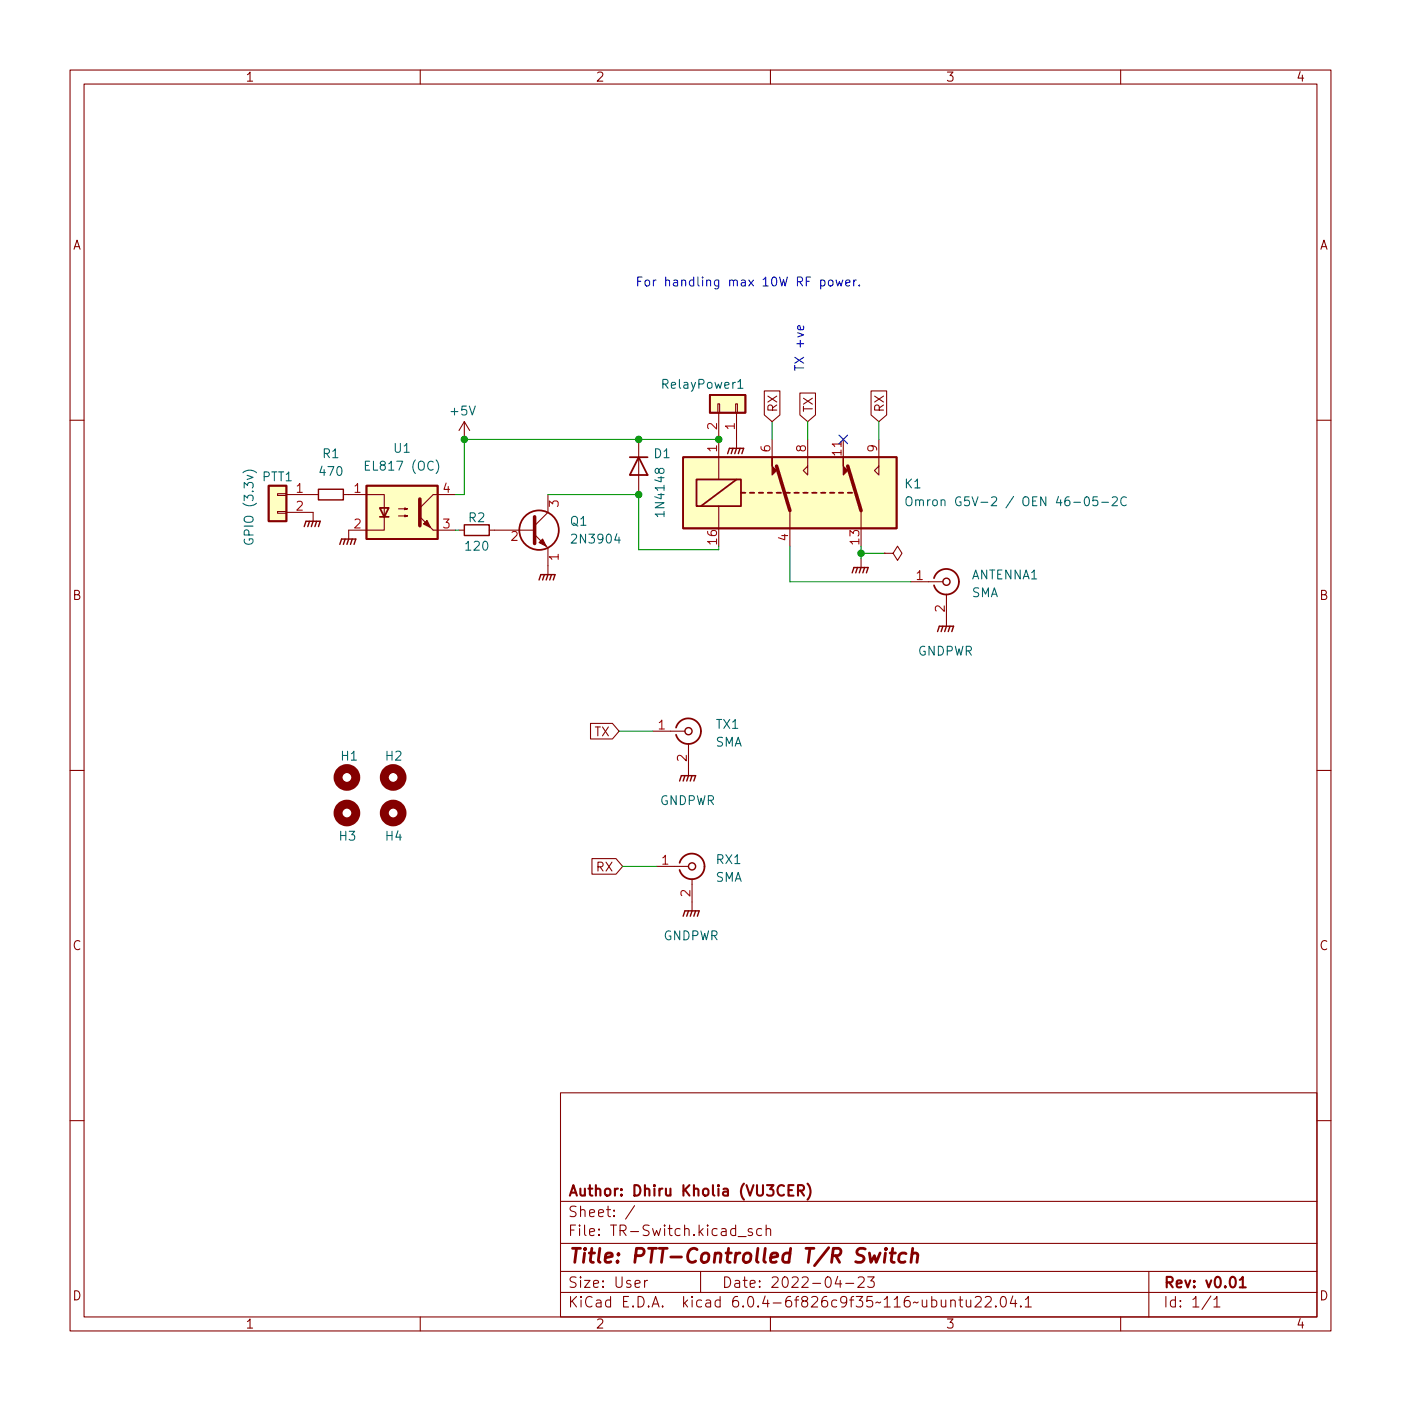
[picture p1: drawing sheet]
<svg xmlns="http://www.w3.org/2000/svg" width="200mm" height="200mm" viewBox="0 0 200 200" stroke-linecap="round" stroke-linejoin="round" font-family="sans-serif">
<g fill="none" stroke="#840000" stroke-width=".15">
<path d="M10 10h180v180h-180zM12 12h176v176h-176zM60 10v2M110 10v2M160 10v2M10 60h2M102.5 57.7h.2v1.2h-.2zM102.6 58.9v9.6M105 57.7h.3v1.2h-.3zM105.2 58.9v5.1M109.1 55.8h2.2v3.4l-1.1 1-1.1-1zM114.2 56.1h2.2v3.1l-1.1 1-1.1-1z"/>
<path d="M124.4 55.8h2.2v3.4l-1.1 1-1.1-1zM188 60h2M39.6 73h1.3v.3h-1.3zM39.6 70.5h1.3v.2h-1.3zM40.9 70.6h4.6M40.9 73.2h3.8v1.2M49 70.6h5.9v5.1h-5.1v1.3M56.9 73.7h1.3l-.4 .1v-.3l.4 .2M56.9 72.6h1.3l-.4 .2v-.3l.4 .1M61.8 75.7h3.2M65 70.6h-3.2l-1.9 1.9M65.5 75.7h.8"/>
<path d="M66.3 60.2l-.8 1.3M66.3 60.2v2.5M66.3 60.2l.8 1.3M69.8 75.7h6.5M76.3 76.3l1.9 1.9v3.8M78.2 70.6v2.6l-1.9 1.9M91.2 62.7v7.7M102.6 72.3v3.1M110.2 62.7v2.6M112.8 72.9v5.1M115.3 62.7v5.1l-.6-.6 .6-.7M120.4 62.7v2.6"/>
<path d="M122.9 72.9v2.5M122.9 79.8v1.2M125.5 62.7v5.1l-.7-.6 .7-.7M126.2 79h1.3l.6-1 .7 1-.7 1-.6-1M126.2 79h.1M130 83.1h4.6M135.1 84.8v4.6M10 110h2M84.3 103.3h3.1l1 1.1-1 1.1h-3.1zM93.2 104.4h4.6M98.3 106.2v4.5M188 110h2"/>
<path d="M84.5 122.6h3.4l1 1.1-1 1.1h-3.4zM93.7 123.7h4.6M98.8 125.5v4.5M10 160h2M80 156h108v32h-108zM188 160h2M80 177.5h108M80 171.5h108M90.6 172.1l-1.3 2M105.4 176.5h1.1M107.4 175.5l-.4-.1-.2 .2 .1 .2 .5 .2v.3l-.2 .1-.4-.1M108.7 175.5l-.4-.1-.3 .3v.4l.2 .2 .1 .1 .4-.1"/>
<path d="M109.4 175.5a.37 .37 0 0 1 .6 .1v.8M109.4 174.9v1.5M60 188v2M80 184.5h108M80 181.5h108M92 182.8v1M92.5 182.8l-.3 .1-.2 .2M100 181.5v3M110 188v2M119.6 182.2l-.4 1.1h1M120 182.8v1M120.7 183.2h1.2"/>
<path d="M122.5 182.4l.2-.1 .5 .1a.41 .41 0 0 1 .1 .5l-.8 .9h.9M123.9 182.3h.9l-.5 .6a.41 .41 0 0 1 .5 .3v.3l-.1 .2-.6 .1-.2-.1M135.7 185.7a.37 .37 0 0 1 .7 .1v.8M135.7 185.6v1M136.9 185.6h.6M137.1 185.1v1.3l.1 .1 .3 .1M138 185.6v.9a.41 .41 0 0 0 .6 0M138.6 185.6v1M139.2 185.2l.3-.1 .5 .1a.41 .41 0 0 1 0 .5l-.8 .9h.9M140.7 185.2l.2-.1 .5 .1a.41 .41 0 0 1 .1 .5l-.9 .9h.9M142.2 186.5v.1l-.1-.1h.1v.1M143 185.2a.36 .36 0 0 1 .6 .2 .77 .77 0 0 1-.4 1.2 1 1 0 0 1-.2-1.4z"/>
<path d="M144.6 185l-.4 1.1h1M145 185.6v1M145.7 186.5v.1M146.4 185.5l.4-.4v1.5M146.4 186.6h.8M160 188v2M164 181.5v6.5M172.9 185l-1.3 2M173.3 185.5l.4-.4v1.5M173.3 186.6h.9"/>
</g>
<path d="M112.6 169.9h.5M113.3 169.2h-.7v1.5h.7M113.9 170h.6a.41 .41 0 0 0 .3-.4 .41 .41 0 0 0-.3-.4h-.6v1.5M114.3 170l.5 .7M115.3 169a1.72 1.72 0 0 1 0 2.3M177 182.7l.4-.4v1.5M177 183.8h.9" fill="none" stroke="#840000" stroke-width=".3"/>
<path d="M124.1 178.9l.2 1.3 .5-.9 .3 .9 .6-1.3M126.4 178.9l-.2 1.3M126.5 178.2l-.1 .1 .1 .1 .1-.1-.1-.1v.2M127.1 178.9h.7M127.5 178.2l-.3 1.7 .1 .2 .4 .1M129.4 179a.66 .66 0 0 0-1 .3l-.1 .5 .2 .3 .1 .1 .6-.1M130.2 179.1a.49 .49 0 0 1 .8 .1l-.1 1M130.3 178.2l-.2 2" fill="none" stroke="#840000" stroke-width=".4"/>
<g fill="none" stroke="#840000" stroke-width="1.3">
<circle cx="49.5" cy="116.1" r="1.27"/>
<circle cx="49.5" cy="111" r="1.27"/>
<circle cx="56.1" cy="116.1" r="1.27"/>
<circle cx="56.1" cy="111" r="1.27"/>
</g>
<g fill="none" stroke="#840000" stroke-width=".25">
<path d="M101.3 56.4h5.1v2.5h-5.1zM38.4 69.3h2.5v5.1h-2.5zM52.3 69.3h10.2v7.7h-10.2zM54.2 72.5h1.3l-.6 1.3zM54.2 73.8h1.3M89.9 65.3h2.6M91.2 65.3l1.3 2.5h-2.6zM97.5 65.3h30.5v10.1h-30.5zM99.4 68.5h6.4v3.8h-6.4zM105.2 68.5l-5.1 3.8M105.8 70.4h.6M107.1 70.4h.6"/>
<path d="M108.3 70.4h.7M109.6 70.4h.6M110.9 70.4h.6M112.1 70.4h.7M113.4 70.4h.6M114.7 70.4h.6M116 70.4h.6M117.2 70.4h.7M118.5 70.4h.6M119.8 70.4h.6M121 70.4h.7M133.3 82.6a1.81 1.81 0 0 1 2.8-1 1.81 1.81 0 0 1 0 2.9 1.81 1.81 0 0 1-2.8-.9"/>
<path d="M96.5 103.9a1.81 1.81 0 0 1 2.8-1 1.81 1.81 0 0 1 0 3 1.81 1.81 0 0 1-2.8-1M97 123.2a1.81 1.81 0 0 1 2.8-1 1.81 1.81 0 0 1 0 3 1.81 1.81 0 0 1-2.8-1"/>
<circle cx="77" cy="75.7" r="2.82"/>
</g>
<path d="M59.9 71.2v3.9M76.3 73.8v3.8M110.9 66.5l1.9 6.4M121 66.5l1.9 6.4" fill="none" stroke="#840000" stroke-width=".51"/>
<g fill="#840000" stroke="#840000" stroke-width=".15">
<path d="M77 77.5l.5-.5 .5 1z"/>
<path d="M110.2 65.3v1.2l.7 .7-.7 .6z"/>
<path d="M120.4 65.3v1.2l.6 .7-.6 .6z"/>
<path d="M59.9 73.8l1.9 1.9z"/>
<path d="M60.5 74.8l.5-.5 .5 1z"/>
</g>
<g fill="none" stroke="#840000" stroke-width=".2">
<path d="M43.4 75.2l.3-.8h2l-.2 .8M44.2 74.4l-.3 .8M44.7 74.4l-.3 .8M45.2 74.4l-.2 .8M45.5 69.9h3.5v1.5h-3.5zM48.5 77.7l.3-.7h2l-.3 .7M49.3 77l-.3 .7M49.8 77l-.3 .7M50.3 77l-.3 .7M66.3 74.9h3.5v1.6h-3.5zM103.9 64.8l.2-.8h2.1l-.3 .8M104.6 64l-.2 .8"/>
<path d="M105.2 64l-.3 .8M105.7 64l-.3 .8M77 82.8l.2-.8h2l-.2 .8M77.7 82l-.2 .8M78.2 82l-.2 .8M78.7 82l-.2 .8M121.7 81.8l.2-.8h2.1l-.3 .8M122.4 81l-.2 .8M122.9 81l-.2 .8M123.4 81l-.2 .8M133.9 90.2l.2-.8h2l-.2 .8M134.6 89.4l-.2 .8"/>
<path d="M135.1 89.4l-.2 .8M135.6 89.4l-.2 .8M97 111.5l.3-.8h2l-.2 .8M97.8 110.7l-.3 .8M98.3 110.7l-.3 .8M98.8 110.7l-.2 .8M97.5 130.8l.3-.8h2l-.2 .8M98.3 130l-.3 .8M98.8 130l-.2 .8M99.3 130l-.2 .8"/>
<circle cx="135.1" cy="83.1" r=".51"/>
<circle cx="98.3" cy="104.4" r=".51"/>
<circle cx="98.8" cy="123.7" r=".51"/>
</g>
<g fill="#ffffc2" stroke="#ffffc2" stroke-width=".14">
<path d="M97.5 65.3h30.5v10.1h-30.5z"/>
<path d="M38.4 69.3h2.5v5.1h-2.5z"/>
<path d="M52.3 69.3h10.2v7.7h-10.2z"/>
<path d="M101.3 56.4h5.1v2.5h-5.1z"/>
</g>
<path d="M105.3 54.5l.4-.3v1.2M105.3 55.4h.8M34.7 67.5a1.46 1.46 0 0 1 1.9 0M34.9 77a.62 .62 0 0 0 .5 .7 .62 .62 0 0 0 .7-.4l-.1-.4h-.4v.3M62.3 65.7a1.46 1.46 0 0 1 0 1.9M129.5 71a.42 .42 0 0 1 .5 0 .42 .42 0 0 1 .2 .4v.4a.42 .42 0 0 1-.4 .4 .42 .42 0 0 1-.4-.4v-.4zM130.7 71.5l.2-.1h.3l.1 .8M130.7 71.4v.8M131.3 71.5l.2-.1h.3v.8M157.3 71.7h1M158.8 71.1l.2-.2h.3l.2 .2v.2v.2l-.8 .7h.8M160.8 71.1a.51 .51 0 0 0-.6-.1 .51 .51 0 0 0-.2 .7 .48 .48 0 0 0 .3 .4 .48 .48 0 0 0 .5 0" fill="none" stroke="#006464" stroke-width=".15"/>
<path d="M119.4 40l.2 .8 .2-.6 .3 .6 .2-.8M121.9 40v.8M122.3 40h-.3l-.1 .2M114.7 46.5v.4l-.1 .2-.6-.1v-.5h.2l.1 .6M117.2 40h.3l.3 .2v.4l-.1 .2h-.5M118.4 40h.3l.2 .2v.4l-.2 .2h-.3l-.1-.2v-.4zM120.8 40.4l.6-.1-.1-.3h-.4l-.1 .2v.6h.5M122.7 40.7v.1" fill="none" stroke="#0000c2" stroke-width=".15"/>
<path d="M65 75.7h.5M78.2 70.6h13M91.2 70.4v8.1h11.4v-.5M102.6 62.7h-36.3v7.9h-1.3M110.2 60.2v2.5M112.8 78v5.1h17.2M115.3 60.2v2.5M122.9 79h3.3M122.9 78v1.8M125.5 60.2v2.5M88.4 104.4h4.8M88.9 123.7h4.8" fill="none" stroke="#009600" stroke-width=".15"/>
<path d="M119.8 62.1l1.2 1.2M121 62.1l-1.2 1.2" fill="none" stroke="#000084" stroke-width=".15"/>
<g fill="#009600" stroke="#009600" stroke-width=".15">
<circle cx="102.6" cy="62.7" r=".46"/>
<circle cx="122.9" cy="79" r=".46"/>
<circle cx="91.2" cy="62.7" r=".46"/>
<circle cx="66.3" cy="62.7" r=".46"/>
<circle cx="91.2" cy="70.6" r=".46"/>
</g>
<text font-size="2.8" fill="#840000" x="81" y="180.3">Title: PTT-Controlled T/R Switch</text>
<g font-size="2.1" fill="#840000">
<text x="81" y="173.8">Sheet: /</text>
<text x="81" y="170.8">Author: Dhiru Kholia (VU3CER)</text>
<text x="81" y="176.5">File: TR-Switch.kicad_sch</text>
<text x="81" y="183.9">Size: User</text>
<text x="103" y="183.9">Date: 2022-04-23</text>
<text x="166" y="183.9">Rev: v0.01</text>
<text x="81" y="186.7">KiCad E.D.A. kicad 6.0.4-6f826c9f35~116~ubuntu22.04.1</text>
<text x="166" y="186.7">Id: 1/1</text>
</g>
<g font-size="1.8" fill="#840000">
<text x="35" y="11.6">1</text>
<text x="85" y="11.6">2</text>
<text x="135" y="11.6">3</text>
<text x="185" y="11.6">4</text>
<text x="10.3" y="35.6">A</text>
<text x="188.4" y="35.6">A</text>
<text x="111" y="58.9" transform="rotate(-90 111 58.9)">RX</text>
<text x="116" y="58.9" transform="rotate(-90 116 58.9)">TX</text>
<text x="126.2" y="58.9" transform="rotate(-90 126.2 58.9)">RX</text>
<text x="10.3" y="85.7">B</text>
<text x="188.4" y="85.7">B</text>
<text x="84.9" y="105.1">TX</text>
<text x="85.2" y="124.4">RX</text>
<text x="10.3" y="135.6">C</text>
<text x="188.4" y="135.6">C</text>
<text x="10.3" y="185.6">D</text>
<text x="188.4" y="185.6">D</text>
<text x="35" y="189.7">1</text>
<text x="85" y="189.7">2</text>
<text x="135" y="189.7">3</text>
<text x="185" y="189.7">4</text>
</g>
<g font-size="1.8" fill="#0000c2">
<text x="90.7" y="40.9">For handling max 10W RF power.</text>
<text x="114.8" y="53.1" transform="rotate(-90 114.8 53.1)">TX +ve</text>
</g>
<g font-size="1.8" fill="#006464">
<text x="64.4" y="59.3">+5V</text>
<text x="94.8" y="55.5">RelayPower1</text>
<text x="46.1" y="65.4">R1</text>
<text x="56.3" y="64.6">U1</text>
<text x="93.4" y="65.4">D1</text>
<text x="37.5" y="68.7">PTT1</text>
<text x="45.8" y="67.9">470</text>
<text x="52.6" y="67.2">EL817 (OC)</text>
<text x="129.2" y="69.7">K1</text>
<text x="36.2" y="77.2" transform="rotate(-90 36.2 77.2)">GPIO (3.3v)</text>
<text x="66.9" y="74.5">R2</text>
<text x="81.4" y="75.1">Q1</text>
<text x="82" y="77.6">2N3904</text>
<text x="94.9" y="73.4" transform="rotate(-90 94.9 73.4)">1N4148</text>
<text x="132.8" y="72.3">Omron G5V-2 / OEN 46-05-2C</text>
<text x="66.6" y="78.6">120</text>
<text x="138.7" y="82.7">ANTENNA1</text>
<text x="138.7" y="85.3">SMA</text>
<text x="131" y="93.6">GNDPWR</text>
<text x="102.1" y="106.6">SMA</text>
<text x="102.3" y="104.1">TX1</text>
<text x="48.7" y="108.6">H1</text>
<text x="55.1" y="108.6">H2</text>
<text x="94.1" y="114.9">GNDPWR</text>
<text x="48.5" y="120">H3</text>
<text x="55.1" y="120">H4</text>
<text x="102.1" y="125.9">SMA</text>
<text x="102.3" y="123.4">RX1</text>
<text x="94.7" y="134.2">GNDPWR</text>
</g>
<g font-size="1.8" fill="#a90000">
<text x="102.4" y="64.5" transform="rotate(-90 102.4 64.5)">1</text>
<text x="102.4" y="61.3" transform="rotate(-90 102.4 61.3)">2</text>
<text x="104.9" y="61.3" transform="rotate(-90 104.9 61.3)">1</text>
<text x="110" y="64.5" transform="rotate(-90 110 64.5)">6</text>
<text x="115.1" y="64.5" transform="rotate(-90 115.1 64.5)">8</text>
<text x="120.1" y="65" transform="rotate(-90 120.1 65)">11</text>
<text x="125.2" y="64.5" transform="rotate(-90 125.2 64.5)">9</text>
<text x="42.3" y="70.4">1</text>
<text x="50.6" y="70.4">1</text>
<text x="63.3" y="70.4">4</text>
<text x="42.3" y="72.9">2</text>
<text x="50.6" y="75.4">2</text>
<text x="63.3" y="75.4">3</text>
<text x="73" y="77.2">2</text>
<text x="79.8" y="72.4" transform="rotate(-90 79.8 72.4)">3</text>
<text x="102.4" y="77.7" transform="rotate(-90 102.4 77.7)">16</text>
<text x="112.5" y="77.2" transform="rotate(-90 112.5 77.2)">4</text>
<text x="122.7" y="77.7" transform="rotate(-90 122.7 77.7)">13</text>
<text x="79.8" y="80" transform="rotate(-90 79.8 80)">1</text>
<text x="130.8" y="82.8">1</text>
<text x="134.9" y="87.4" transform="rotate(-90 134.9 87.4)">2</text>
<text x="94" y="104.1">1</text>
<text x="98" y="108.7" transform="rotate(-90 98 108.7)">2</text>
<text x="94.5" y="123.4">1</text>
<text x="98.6" y="128" transform="rotate(-90 98.6 128)">2</text>
</g>
</svg>
